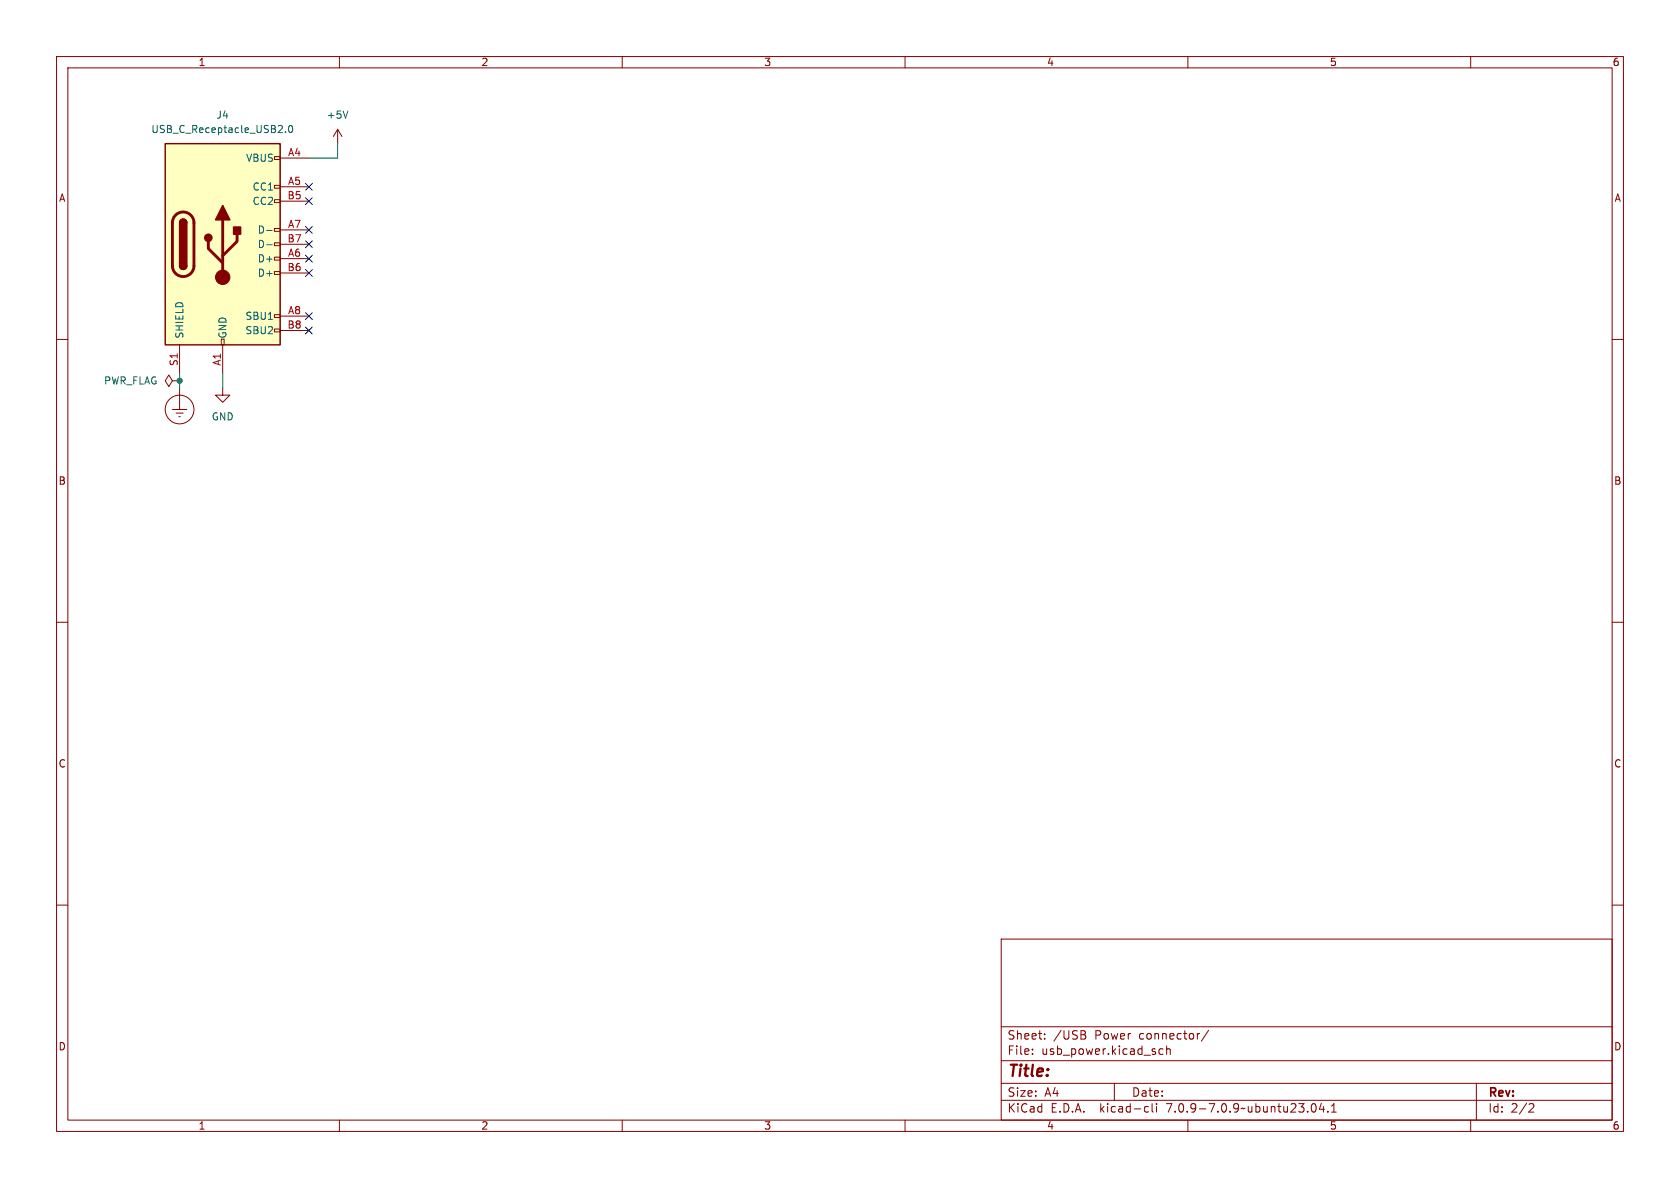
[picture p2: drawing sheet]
<svg xmlns="http://www.w3.org/2000/svg" width="297mm" height="210mm" viewBox="0 0 297 210" stroke-linecap="round" stroke-linejoin="round" font-family="sans-serif">
<g fill="none" stroke="#840000" stroke-width=".18">
<path d="M10 10h277v190h-277zM12 12h273v186h-273zM60 10v2M110 10v2M160 10v2M210 10v2M260 10v2M48.5 35.3h1v.5h-1zM48.5 32.8h1v.5h-1zM48.5 27.7h1v.5h-1zM49.5 27.9h5.1M49.5 33h5.1"/>
<path d="M49.5 35.6h5.1M59.7 22.9l-.8 1.2M59.7 22.9v2.5M59.7 22.9l.8 1.2M10 60h2M39.1 59.9h.5v1.1h-.5zM48.5 58.2h1v.5h-1zM48.5 55.6h1v.5h-1zM48.5 48h1v.5h-1zM48.5 45.5h1v.5h-1zM48.5 42.9h1v.5h-1zM48.5 40.4h1v.5h-1z"/>
<path d="M49.5 45.7h5.1M49.5 40.6h5.1M49.5 55.9h5.1M49.5 48.3h5.1M49.5 43.2h5.1M49.5 58.4h5.1M285 60h2M30.5 67.3l-.7-1-.6 1 .6 1 .7-1h1.2M30.5 72.4h2.5M31.1 73h1.3M31.6 73.7h.3M31.7 67.3h.1"/>
<path d="M31.7 61v5M31.7 68.6v3.8M39.4 68.6v1.3h1.2l-1.2 1.2-1.3-1.2h1.3M39.4 61v5M10 110h2M285 110h2M10 160h2M285 160h2M177 166h108v32h-108zM60 198v2M110 198v2M160 198v2"/>
<path d="M177 194.5h108M177 191.5h108M177 187.5h108M177 181.5h108M182.5 186.3v.1M182.5 185.5v.1M184.7 183.6v.1M184.7 182.8v.1M191.6 182.9a.4 .4 0 0 1 .4 .4 .4 .4 0 0 1-.3 .4M191.7 182.3l.2 .2-.2 .3M197 191.5v3M202.6 195.6l.4 .1"/>
<path d="M203 196.5l-.4 .1M203.7 195.1v1.3l.2 .2M204.5 195.1v.1M204.5 195.6v1M205.6 185.5l-.4-.1-.3 .3v.4l.1 .2h.6M206.2 185.5l.3-.1 .3 .1 .1 .9M206.2 184.9v1.5M210 198v2M212 182.7h.1M213.7 182.1l-1.3 2M232 195.2l.2-.1a.81 .81 0 0 1 .6 .6 .81 .81 0 0 1-.3 .8l-.2 .1a.81 .81 0 0 1-.6-.6 .81 .81 0 0 1 .3-.8zM233.6 195l-.4 1.1h1"/>
<path d="M234 195.6v1M234.7 196.5v.1M235.4 196.6h.8M235.4 195.5l.4-.4v1.5M260 198v2M261 191.5v6.5M270.5 195.1l.5 .1 .2 .3-1 1.1h1"/>
<circle cx="31.7" cy="72.4" r="2.54"/>
</g>
<path d="M61.5 19.6l-.4 1.3M50.5 23.3v.1M51.1 22.3l.2-.1a.68 .68 0 0 1 .5 .6 .68 .68 0 0 1-.5 .6l-.2-.1-.1-.3zM47.1 40.7h1M47.1 43.3h1" fill="none" stroke="#006464" stroke-width=".18"/>
<path d="M29.2 25.4h20.3v35.6h-20.3z" fill="#ffffc2" stroke="#ffffc2" stroke-width=".18"/>
<path d="M29.2 25.4h20.3v35.6h-20.3zM31.7 39.4a.64 .64 0 0 1 .7-.7 .64 .64 0 0 1 .6 .7M31.7 47a.64 .64 0 0 0 .7 .6 .64 .64 0 0 0 .6-.6" fill="none" stroke="#840000" stroke-width=".25"/>
<path d="M31 38a1.9 1.9 0 0 1 2.1-.4 1.9 1.9 0 0 1 1.2 1.8v7.6a1.91 1.91 0 0 1-1.9 1.9 1.91 1.91 0 0 1-1.9-1.9v-7.8l.2-.6zM39.4 38.9v10.1M36.8 42.7v1.2l2.6 2.6M41.9 41.4v1.3l-2.5 2.5" fill="none" stroke="#840000" stroke-width=".51"/>
<g fill="#840000" stroke="#840000" stroke-width=".25">
<path d="M31.7 47h1.3a.64 .64 0 0 1-.6 .6 .64 .64 0 0 1-.7-.6z"/>
<path d="M31.7 39.4h1.3v7.6h-1.3z"/>
<path d="M31.9 38.9a.64 .64 0 0 1 .7-.1 .64 .64 0 0 1 .4 .6h-1.3z"/>
<path d="M39.4 36.3l1.2 2.6h-2.5z"/>
<path d="M41.3 40.1h1.2v1.3h-1.2z"/>
<circle cx="36.8" cy="42" r=".63"/>
</g>
<circle cx="39.4" cy="49" r="1.27" fill="#840000" stroke="#840000" stroke-width=".18"/>
<path d="M59.7 25.4v2.5h-5.1M31.7 66v2.6M39.4 66v2.6" fill="none" stroke="#009600" stroke-width=".18"/>
<g fill="none" stroke="#000084" stroke-width=".18">
<path d="M54 35l1.2 1.2M54 32.4l1.2 1.2M55.2 35l-1.2 1.2M55.2 32.4l-1.2 1.2M54 57.8l1.2 1.2M54 40l1.2 1.2M54 42.6l1.2 1.2M54 45.1l1.2 1.2M54 47.7l1.2 1.2M54 55.3l1.2 1.2M55.2 57.8l-1.2 1.2M55.2 40l-1.2 1.2"/>
<path d="M55.2 42.6l-1.2 1.2M55.2 45.1l-1.2 1.2M55.2 47.7l-1.2 1.2M55.2 55.3l-1.2 1.2"/>
</g>
<circle cx="31.7" cy="67.3" r=".46" fill="#009600" stroke="#009600" stroke-width=".18"/>
<text font-size="2.8" fill="#840000" x="178" y="190.9">Title:</text>
<g font-size="2.1" fill="#840000">
<text x="178" y="184">Sheet:</text>
<text x="186.2" y="184">/USB</text>
<text x="193.6" y="184">Power</text>
<text x="201.5" y="184">connector/</text>
<text x="178" y="186.7">File:</text>
<text x="184.1" y="186.7">usb_power.kicad_sch</text>
<text x="178" y="196.9">KiCad</text>
<text x="178" y="194.1">Size:</text>
<text x="184.7" y="194.1">A4</text>
<text x="185.7" y="196.9">E.D.A.</text>
<text x="194.6" y="196.9">kicad-cli</text>
<text x="200" y="194.1">Date:</text>
<text x="206.5" y="196.9">7.0.9-7.0.9~ubuntu23.04.1</text>
<text x="263" y="194.3">Rev:</text>
<text x="263" y="196.9">Id:</text>
<text x="267.1" y="196.9">2/2</text>
</g>
<g font-size="1.8" fill="#840000">
<text x="35" y="11.9">1</text>
<text x="85" y="11.9">2</text>
<text x="135" y="11.9">3</text>
<text x="185" y="11.9">4</text>
<text x="235" y="11.9">5</text>
<text x="285" y="11.9">6</text>
<text x="10.3" y="35.9">A</text>
<text x="285.3" y="35.9">A</text>
<text x="10.3" y="85.9">B</text>
<text x="285.3" y="85.9">B</text>
<text x="10.3" y="135.9">C</text>
<text x="285.3" y="135.9">C</text>
<text x="10.3" y="185.9">D</text>
<text x="285.3" y="185.9">D</text>
<text x="35" y="199.9">1</text>
<text x="85" y="199.9">2</text>
<text x="135" y="199.9">3</text>
<text x="185" y="199.9">4</text>
<text x="235" y="199.9">5</text>
<text x="285" y="199.9">6</text>
</g>
<g font-size="1.8" fill="#006464">
<text x="26.7" y="23.7">USB_C_Receptacle_USB2.0</text>
<text x="38.2" y="21.2">J4</text>
<text x="57.7" y="21.2">+5V</text>
<text x="43.4" y="28.8">VBUS</text>
<text x="44.6" y="33.9">CC1</text>
<text x="44.6" y="36.4">CC2</text>
<text x="45.5" y="41.5">D-</text>
<text x="45.5" y="46.6">D+</text>
<text x="45.5" y="44">D-</text>
<text x="45.5" y="49.1">D+</text>
<text x="32.6" y="59.9" transform="rotate(-90 32.6 59.9)">SHIELD</text>
<text x="40.2" y="59.9" transform="rotate(-90 40.2 59.9)">GND</text>
<text x="43.3" y="56.7">SBU1</text>
<text x="43.3" y="59.3">SBU2</text>
<text x="18.3" y="68.2">PWR_FLAG</text>
<text x="37.3" y="74.5">GND</text>
</g>
<g font-size="1.8" fill="#a90000">
<text x="50.8" y="27.7">A4</text>
<text x="50.7" y="35.3">B5</text>
<text x="50.8" y="32.8">A5</text>
<text x="50.8" y="40.4">A7</text>
<text x="50.7" y="42.9">B7</text>
<text x="50.8" y="45.5">A6</text>
<text x="50.7" y="48">B6</text>
<text x="50.7" y="58.2">B8</text>
<text x="50.8" y="55.6">A8</text>
<text x="31.5" y="64.8" transform="rotate(-90 31.5 64.8)">S1</text>
<text x="39.1" y="64.8" transform="rotate(-90 39.1 64.8)">A1</text>
</g>
</svg>
